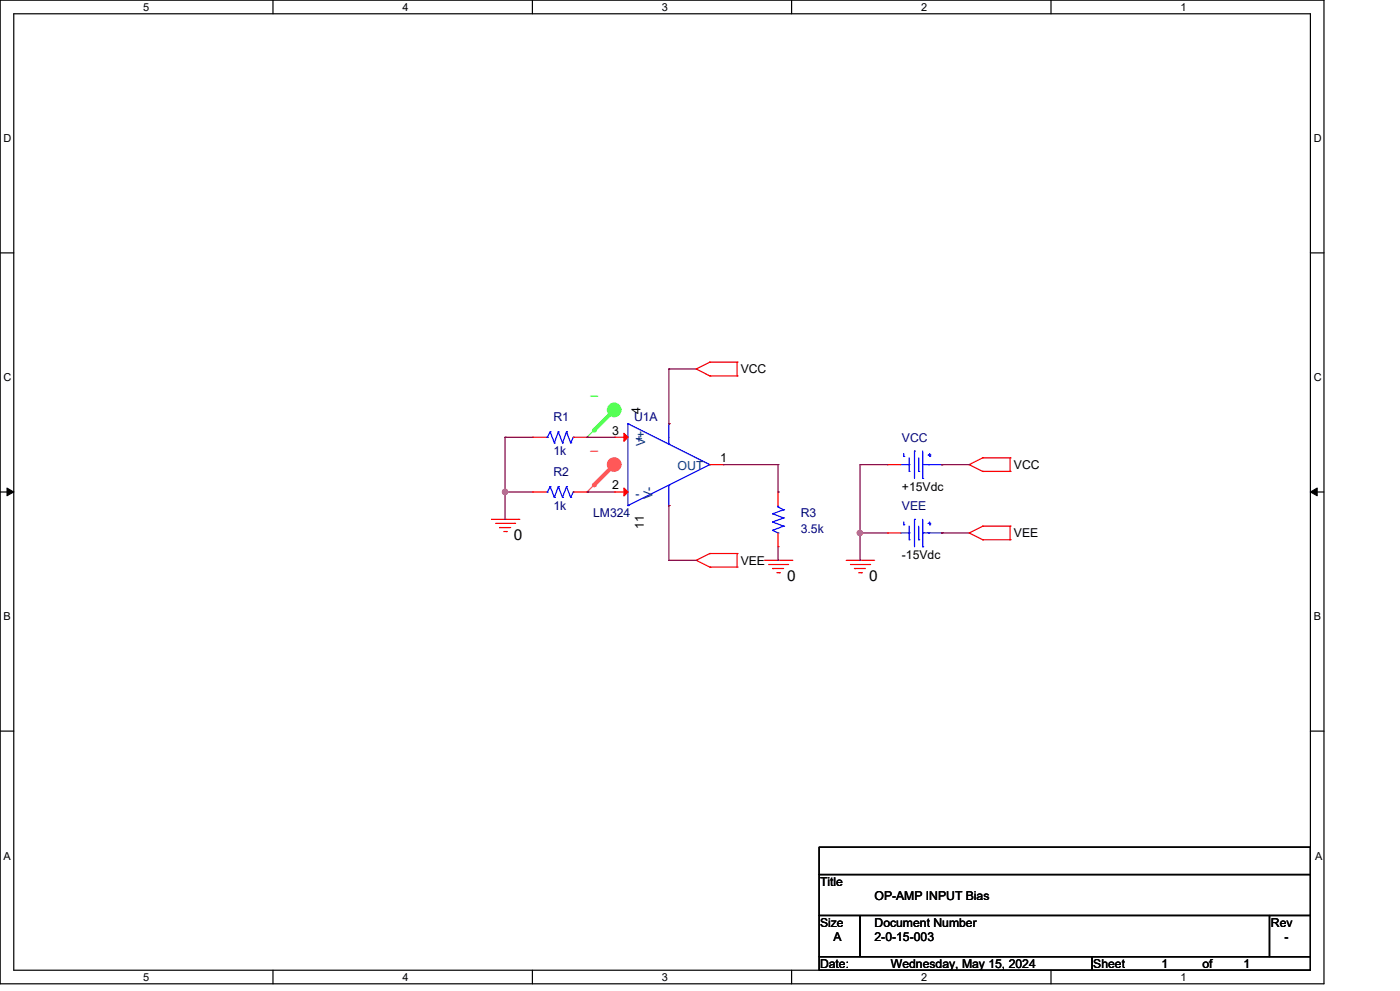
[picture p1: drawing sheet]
<svg xmlns="http://www.w3.org/2000/svg" width="297mm" height="210mm" viewBox="0 0 297 210" stroke-linecap="round" stroke-linejoin="round" font-family="sans-serif">
<g fill="none" stroke="#000" stroke-width=".25">
<path d="M0 0h280.6v208.4h-280.6zM2.9 2.9h274.8v202.6h-274.8zM57.8 0v2.9M112.8 0v2.9M167.8 0v2.9M222.7 0v2.9M0 53.6h2.9M277.7 53.6h2.9M0 104.2h2.9M277.7 104.2h2.9M0 154.9h2.9M277.7 154.9h2.9"/>
<path d="M173.6 179.4h104.1v5.8h-104.1zM173.6 185.2h104.1v8.7h-104.1zM173.6 193.9h8.7v8.7h-8.7zM182.3 193.9h86.7v8.7h-86.7zM269 193.9h8.7v8.7h-8.7zM57.8 205.5v2.9M112.8 205.5v2.9M167.8 205.5v2.9M173.6 202.6h57.8v2.9h-57.8zM222.7 205.5v2.9M231.4 202.6h46.3v2.9h-46.3z"/>
</g>
<path d="M1.5 103.4l1.4 .8-1.4 .8zM277.7 104.2l1.4-.8v1.6z" fill="#000" stroke="#000" stroke-width=".21"/>
<g fill="none" stroke="#f00" stroke-width=".25">
<path d="M147.5 78.1h.1M147.5 78.1l2.9 1.5M150.4 76.7h.1M150.4 79.6h.1M150.4 76.7l-2.9 1.4M150.4 76.7h5.8M150.4 79.6h5.8M156.2 76.7h.1M156.2 79.6h.1M156.2 76.7v2.9M205.4 98.4h.1M205.4 98.4l2.9 1.5"/>
<path d="M208.3 97h.1M208.3 99.9h.1M208.3 97l-2.9 1.4M208.3 97h5.8M208.3 99.9h5.8M214.1 97h.1M214.1 99.9h.1M214.1 97v2.9M104.2 110h5.7M105 110.9h4.1M105.9 111.7h.1M105.9 111.7h2.3"/>
<path d="M106.8 112.6h.5M107.3 112.6h.1M109.1 110.9h.1M109.9 110h.1M147.5 118.7h.1M147.5 118.7l2.9 1.4M150.4 117.2h.1M150.4 117.2l-2.9 1.5M150.4 117.2h5.8M156.2 117.2h.1M156.2 117.2v2.9M162 118.7h5.8"/>
<path d="M162.9 119.6h4M166.9 119.6h.1M167.8 118.7h.1M179.3 118.7h5.8M180.2 119.6h4.1M184.3 119.6h.1M185.1 118.7h.1M205.4 112.9h.1M205.4 112.9l2.9 1.4M208.3 111.4h.1M208.3 114.3h.1M208.3 111.4l-2.9 1.5"/>
<path d="M208.3 111.4h5.8M208.3 114.3h5.8M214.1 111.4h.1M214.1 114.3h.1M214.1 111.4v2.9M150.4 120.1h.1M150.4 120.1h5.8M156.2 120.1h.1M163.7 120.4h.1M163.7 120.4h2.4M164.6 121.3h.6M165.2 121.3h.1"/>
<path d="M181.1 120.4h.1M181.1 120.4h2.3M182 121.3h.6M182.6 121.3h.1"/>
</g>
<circle cx="130.2" cy="86.8" r="1.44" fill="#5f5" stroke="#5f5" stroke-width=".25"/>
<path d="M124.4 92.6h.1M130.2 86.9l-5.8 5.7" fill="none" stroke="#5f5" stroke-width=".25"/>
<path d="M130.2 86.9l-4.4 4.3" fill="none" stroke="#5f5" stroke-width=".85"/>
<circle cx="125.8" cy="91.2" r=".42" fill="#5f5"/>
<circle cx="130.2" cy="98.4" r="1.43" fill="#f55" stroke="#f55" stroke-width=".25"/>
<path d="M130.2 98.4l-5.8 5.8M124.4 104.2h.1" fill="none" stroke="#f55" stroke-width=".25"/>
<path d="M130.2 98.4l-4.4 4.4" fill="none" stroke="#f55" stroke-width=".85"/>
<circle cx="125.8" cy="102.8" r=".42" fill="#f55"/>
<g fill="none" stroke="#00f" stroke-width=".25">
<path d="M115.7 92.6h.3M116 92.6h.1M116.6 91.5h.1M116.6 91.5l-.6 1.1M116.6 91.5l.9 2.3M117.5 93.8h.1M118.3 91.5h.1M118.3 91.5l-.8 2.3M118.3 91.5l.9 2.3M119.2 93.8h.1M120.1 91.5h.1M120.1 91.5l-.9 2.3"/>
<path d="M120.1 91.5l.8 2.3M120.9 93.8h.1M121.5 92.6h.1M121.5 92.6l-.6 1.2M133.1 89.7h.1M133.1 89.7l17.3 8.7M133.1 89.7v17.4M141.7 94.1h.1M141.7 89.7h.1M141.7 89.7v4.4M150.4 98.4h.1M150.4 98.4l-17.3 8.7"/>
<path d="M190.9 98.4h1.8M191.5 96.7h.1M191.5 96.1v.6M192.7 99.9h.1M192.7 98.4h.1M192.7 97v2.9M193.8 95.5h.1M193.8 95.5v5.8M194.7 99.9h.1M194.7 97v2.9M195.5 98.4h.1M195.5 95.5v5.8"/>
<path d="M195.5 98.4h4.1M196.7 96.4h.1M196.7 96.4h.6M197 96.7h.1M197 96.1v.6M199.6 98.4h.1M115.7 104.2h.3M116 104.2h.1M116.6 103.1h.1M116.6 103.1l-.6 1.1M116.6 103.1l.9 2.3M117.5 105.4h.1"/>
<path d="M118.3 103.1h.1M118.3 103.1l-.8 2.3M118.3 103.1l.9 2.3M119.2 105.4h.1M120.1 103.1h.1M120.1 103.1l-.9 2.3M120.1 103.1l.8 2.3M120.9 105.4h.1M121.5 104.2h.1M121.5 104.2l-.6 1.2M133.1 107.1h.1M141.7 102.8h.1"/>
<path d="M141.7 107.1h.1M141.7 102.8v4.3M163.7 108.8h.1M163.7 110.6h.1M163.7 112.3h.1M163.7 108.8l2.4 .9M163.7 110.6l2.4 .8M163.7 112.3l1.2 .6M164.9 112.9h.1M164.9 107.4h.1M164.9 107.4l1.2 .6M164.9 107.1v.3"/>
<path d="M166.1 108h.1M166.1 109.7h.1M166.1 111.4h.1M166.1 108l-2.4 .8M166.1 109.7l-2.4 .9M166.1 111.4l-2.4 .9M190.9 112.9h1.8M191.5 111.2h.1M191.5 110.6v.6M192.7 114.3h.1M192.7 112.9h.1M192.7 111.4v2.9"/>
<path d="M193.8 110h.1M193.8 110v5.8M194.7 114.3h.1M194.7 111.4v2.9M195.5 112.9h.1M195.5 115.8h.1M195.5 101.3h.1M195.5 112.9h4.1M195.5 110v5.8M196.7 110.9h.1M196.7 110.9h.6M197 111.2h.1"/>
<path d="M197 110.6v.6M199.6 112.9h.1"/>
</g>
<g fill="none" stroke="#f00" stroke-width=".25">
<path d="M112.8 92.6h.1M112.8 92.6h2.9M121.5 92.6h2.9M124.4 92.6h.1M130.2 92.6h.1M130.2 92.6h2.9M141.7 89.7h.1M150.4 98.4h2.9M153.3 98.4h.1M188.1 98.4h.1M188.1 98.4h2.8M199.6 98.4h.1"/>
<path d="M112.8 104.2h.1M112.8 104.2h2.9M121.5 104.2h2.9M124.4 104.2h.1M130.2 104.2h.1M130.2 104.2h2.9M141.7 107.1h.1M164.9 115.8h.1M164.9 104.2h.1M164.9 104.2v2.9M164.9 112.9v2.9M188.1 112.9h.1"/>
<path d="M188.1 112.9h2.8M199.6 112.9h.1"/>
</g>
<g fill="#f00" stroke="#f00" stroke-width=".25">
<path d="M132.2 91.8l.9 .8-.9 .9z"/>
<path d="M132.2 103.4l.9 .8-.9 .9z"/>
</g>
<g fill="none" stroke="#800040" stroke-width=".25">
<path d="M141.7 78.1h.1M141.7 78.1h5.8M141.7 78.1v11.6M107 92.6h.1M107 92.6h5.8M107 92.6v17.4M124.4 92.6h.1M124.4 92.6h5.8M141.7 89.7h.1M153.3 98.4h11.6M164.9 98.4h.1M164.9 98.4v5.8"/>
<path d="M182.3 98.4h.1M182.3 98.4h5.8M182.3 98.4v20.3M199.6 98.4h.1M199.6 98.4h5.8M107 104.2h.1M107 110h.1M107 104.2h5.8M124.4 104.2h.1M124.4 104.2h5.8M141.7 118.7h.1M141.7 107.1h.1"/>
<path d="M141.7 107.1v11.6M141.7 118.7h5.8M164.9 104.2h.1M164.9 118.7h.1M164.9 115.8v2.9M182.3 112.9h.1M182.3 118.7h.1M182.3 112.9h5.8M199.6 112.9h.1M199.6 112.9h5.8"/>
</g>
<g fill="#f0f" stroke="#f0f" stroke-width=".25">
<circle cx="182.2" cy="112.9" r=".55"/>
<circle cx="107" cy="104.2" r=".56"/>
</g>
<g font-size="3.2">
<text x="108.9" y="114.3">0</text>
<text x="166.8" y="123">0</text>
<text x="184.2" y="123">0</text>
</g>
<g font-size="2.6">
<text x="157" y="79.1">VCC</text>
<text x="135.7" y="87.8" transform="rotate(-90 135.7 87.8)">4</text>
<text x="129.7" y="92">3</text>
<text x="152.6" y="97.8">1</text>
<text x="214.9" y="99.4">VCC</text>
<text x="129.7" y="103.6">2</text>
<text x="191.1" y="104">+15Vdc</text>
<text x="136.4" y="112.1" transform="rotate(-90 136.4 112.1)">11</text>
<text x="214.9" y="113.8">VEE</text>
<text x="157" y="119.6">VEE</text>
<text x="191.1" y="118.4">-15Vdc</text>
<text x="173.8" y="187.7">Title</text>
<text x="185.3" y="190.6">OP-AMP INPUT Bias</text>
<text x="173.8" y="196.3">Size</text>
<text x="185.3" y="196.3">Document Number</text>
<text x="269.3" y="196.3">Rev</text>
<text x="176.7" y="199.3">A</text>
<text x="185.3" y="199.3">2-0-15-003</text>
<text x="272.2" y="199.3">-</text>
<text x="173.8" y="205.1">Date:</text>
<text x="188.8" y="205.1">Wednesday, May 15, 2024</text>
<text x="231.7" y="205.1">Sheet</text>
<text x="246.2" y="205.1">1</text>
<text x="254.8" y="205.1">of</text>
<text x="263.5" y="205.1">1</text>
</g>
<g font-size="2.6" fill="#000080">
<text x="117.3" y="89.2">R1</text>
<text x="134.4" y="89.2">U1A</text>
<text x="191.1" y="93.6">VCC</text>
<text x="117.3" y="100.8">R2</text>
<text x="117.3" y="96.5">1k</text>
<text x="117.3" y="108">1k</text>
<text x="125.7" y="109.5">LM324</text>
<text x="169.7" y="109.5">R3</text>
<text x="169.7" y="112.9">3.5k</text>
<text x="191.1" y="108">VEE</text>
</g>
<g font-size="2.6" fill="#004080">
<text x="134.7" y="93.9">+</text>
<text x="136.7" y="94.5" transform="rotate(-90 136.7 94.5)">V+</text>
<text x="143.6" y="99.7">OUT</text>
<text x="134.7" y="105.5">-</text>
<text x="138.3" y="105.7" transform="rotate(-90 138.3 105.7)">V-</text>
</g>
<g font-size="2.3">
<text x="30.4" y="2.2">5</text>
<text x="85.3" y="2.2">4</text>
<text x="140.3" y="2.2">3</text>
<text x="195.2" y="2.2">2</text>
<text x="250.2" y="2.2">1</text>
<text x=".8" y="30.1">D</text>
<text x="278.4" y="30.1">D</text>
<text x=".8" y="80.8">C</text>
<text x="278.4" y="80.8">C</text>
<text x=".8" y="131.4">B</text>
<text x="278.4" y="131.4">B</text>
<text x=".8" y="182.2">A</text>
<text x="278.7" y="182.2">A</text>
<text x="30.4" y="207.7">5</text>
<text x="85.3" y="207.7">4</text>
<text x="140.3" y="207.7">3</text>
<text x="195.2" y="207.7">2</text>
<text x="250.2" y="207.7">1</text>
</g>
<text font-size="2.3" fill="#5f5" x="126.7" y="84.3" transform="rotate(-90 126.7 84.3)">I</text>
<text font-size="2.3" fill="#f55" x="126.7" y="95.9" transform="rotate(-90 126.7 95.9)">I</text>
</svg>
